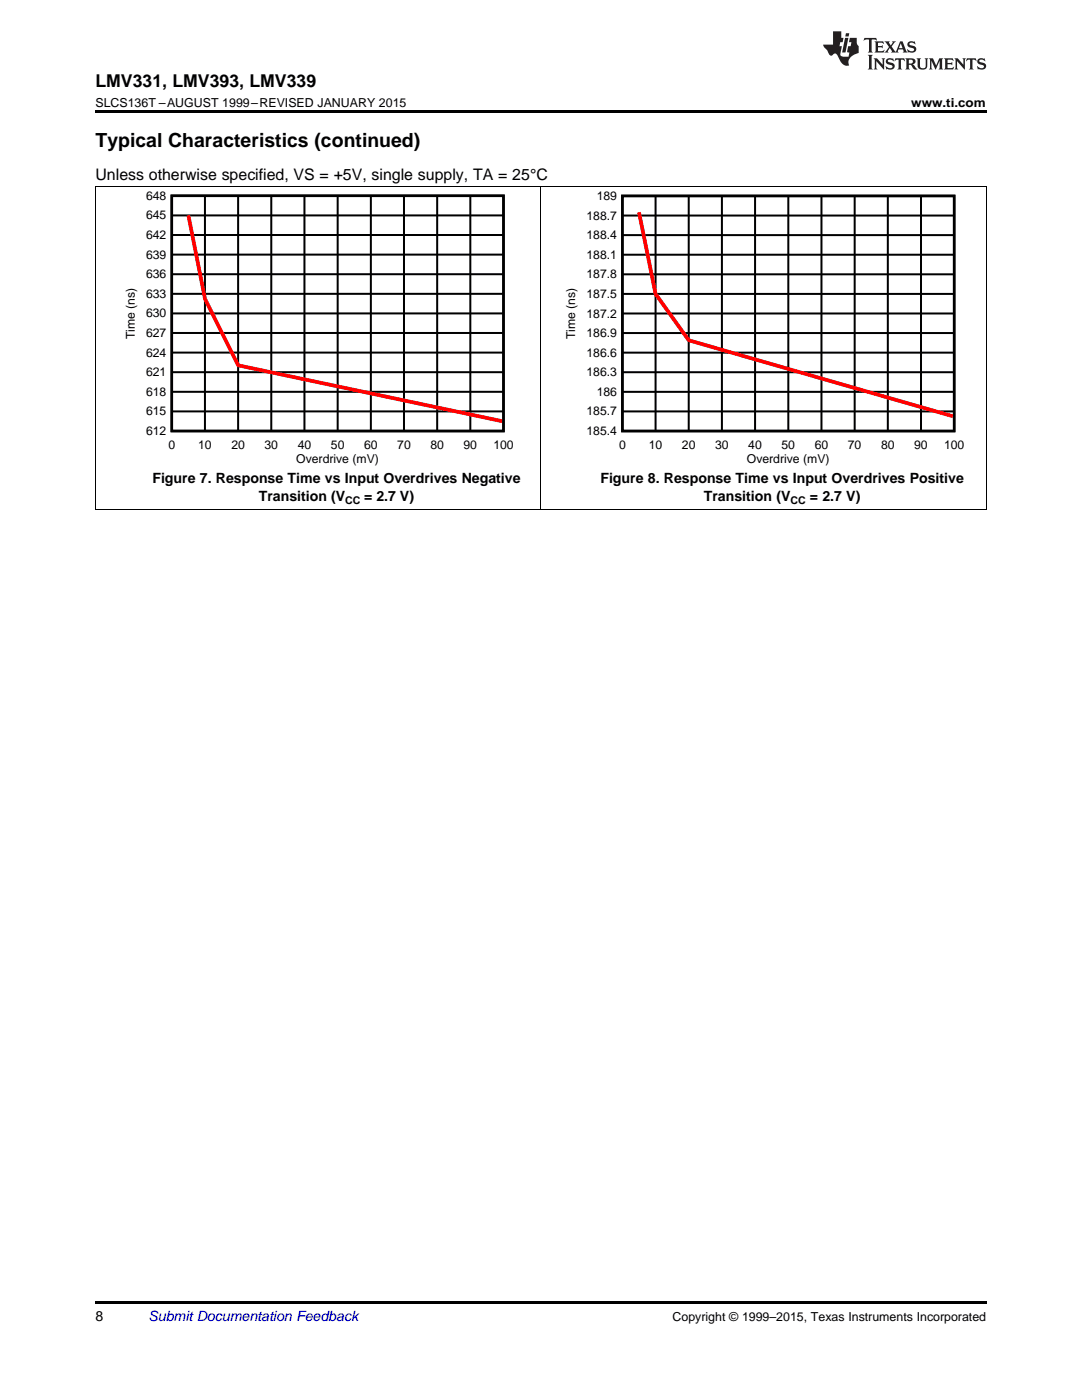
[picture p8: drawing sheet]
<svg xmlns="http://www.w3.org/2000/svg" width="216mm" height="279mm" viewBox="0 0 216 279" stroke-linecap="round" stroke-linejoin="round" font-family="sans-serif">
<path d="M19 101.7h.2zM196.7 101.7h.1zM19 259.7h177.8v.5h-177.8z" fill="#000"/>
<path d="M19.1 37.2v64.5M107.9 37.2v64.5M196.8 37.2v64.5M19 101.7h177.8" fill="none" stroke="#000" stroke-width=".2"/>
<path d="M24.6 38.1h77.8v54.8h-77.8z" fill-rule="evenodd" fill="#fff"/>
<path d="M34.3 39.1h66.2v46.9h-66.2z" fill="none" stroke="#000" stroke-width=".5"/>
<g fill="none" stroke="#000" stroke-width=".4">
<path d="M40.9 39.1v46.9M47.5 39.1v46.9M54.1 39.1v46.9M60.7 39.1v46.9M67.4 39.1v46.9M74 39.1v46.9M80.6 39.1v46.9M87.2 39.1v46.9M93.8 39.1v46.9M34.3 58.6h66.2M34.3 54.7h66.2M34.3 50.8h66.2"/>
<path d="M34.3 46.9h66.2M34.3 43h66.2M34.3 78.2h66.2M34.3 74.3h66.2M34.3 70.4h66.2M34.3 66.5h66.2M34.3 62.6h66.2M34.3 82.1h66.2"/>
</g>
<path d="M37.6 43l3.3 16.6 6.6 13.3 52.7 11.2" fill="none" stroke="#f00" stroke-width=".75" stroke-linecap="butt"/>
<path d="M112.5 38.2h79.8v54.7h-79.8z" fill-rule="evenodd" fill="#fff"/>
<path d="M124.2 39.1h66.2v46.9h-66.2z" fill="none" stroke="#000" stroke-width=".5"/>
<g fill="none" stroke="#000" stroke-width=".4">
<path d="M130.8 39.1v46.9M137.4 39.1v46.9M144 39.1v46.9M150.7 39.1v46.9M157.3 39.1v46.9M163.9 39.1v46.9M170.5 39.1v46.9M177.2 39.1v46.9M183.8 39.1v46.9M124.2 58.7h66.2M124.2 54.7h66.2M124.2 50.8h66.2"/>
<path d="M124.2 46.9h66.2M124.2 43h66.2M124.2 78.2h66.2M124.2 74.3h66.2M124.2 70.4h66.2M124.2 66.5h66.2M124.2 62.6h66.2M124.2 82.1h66.2"/>
</g>
<path d="M127.5 42.4l3.3 16.3 6.6 9.2 52.7 15.2" fill="none" stroke="#f00" stroke-width=".75" stroke-linecap="butt"/>
<path d="M19 37.2h177.8" fill="none" stroke="#000" stroke-width=".2"/>
<path d="M19 22h177.8v.5h-177.8z" fill="#000"/>
<g fill="#231f20">
<path d="M172.5 7.6l-.1 .5 .4-.2h.6v.1v2.1l-.2 .4h.9l-.2-.4v-2.1l.1-.1h.5l.5 .2-.2-.5zM174.5 8.3l.2 .3v1.5l-.2 .4h1.8l.2-.6a1.04 1.04 0 0 1-1.3 .2v-.7h.6l.3 .2v-.6l-.3 .2h-.6v-.6l.8-.1 .4 .3-.2-.5zM176.5 8.3l.9 1.1-.9 1.1h.8l-.2-.2 .4-.7 .5 .7-.2 .2h1.5l-.2-.2 .2-.4h.9l.1 .4-.2 .2h1l-.3-.3-.7-1.9h-.5l-.9 2-.8-1 .9-1h-.8l.1 .3-.4 .5-.3-.6 .1-.2zM179.7 8.6l.4 1h-.7zM181.3 8.4a.63 .63 0 0 0-.2 .7 .63 .63 0 0 0 .6 .4l.6 .2 .1 .2a.75 .75 0 0 1-.7 .4 .75 .75 0 0 1-.6-.5l.1 .7 .1-.1a1.11 1.11 0 0 0 1.5-.6 1.13 1.13 0 0 0-1.2-.8l-.1-.4a1.04 1.04 0 0 1 1.2 .2l-.2-.5-.2 .1-.4-.2zM173.2 10.9l.2 .4v2.2l-.2 .4h1l-.3-.4v-2.2l.3-.4zM174.3 11.6l.3 .4v1.5l-.3 .4h.8l-.2-.4v-1.3l1.5 1.7v-1.9l.2-.4h-.7l.2 .4v.9l-1.1-1.3zM177 11.8a.62 .62 0 0 0-.2 .7 .62 .62 0 0 0 .6 .4l.6 .1 .1 .3a.76 .76 0 0 1-.7 .3 .76 .76 0 0 1-.7-.4l.2 .7 .1-.1a1.11 1.11 0 0 0 1.5-.6 1.13 1.13 0 0 0-1.2-.8l-.1-.4a1.04 1.04 0 0 1 1.2 .2l-.2-.6-.2 .1-.5-.1zM178.7 11.6l-.2 .6a.61 .61 0 0 1 .8-.3v1.6l-.2 .4h.9l-.2-.4v-1.6a.63 .63 0 0 1 .7 .3l-.1-.6zM180.6 11.6l.3 .4v1.5l-.3 .4h1l-.2-.2-.1-.8 .6 .2a.76 .76 0 0 0 1.2 .7l-1-1a.58 .58 0 0 0 .6-.5 .58 .58 0 0 0-.5-.6zM181.4 11.9h.1a.45 .45 0 0 1 .5 .1 .45 .45 0 0 1 .1 .5l-.8 .2zM182.9 11.6l.2 .2a2.17 2.17 0 0 0 .3 1.9 .99 .99 0 0 0 1.6-.6v-1.1l.2-.4h-.7l.2 .2a1.92 1.92 0 0 1-.2 1.8 .6 .6 0 0 1-.9-.5v-1.1l.2-.4zM185.4 11.6l.2 .4v1.5l-.2 .4h.7l-.2-.4v-1.4l.8 1.8 .8-1.8v1.4l-.2 .4h.9l-.2-.4v-1.5l.2-.4h-.8l-.6 1.5-.6-1.5zM188.4 11.6l.2 .4v1.5l-.2 .4h1.8l.1-.6a1.04 1.04 0 0 1-1.2 .1v-.6h.5l.4 .2v-.6l-.4 .2h-.5v-.7h.8l.3 .3-.1-.6zM190.5 11.6l.2 .4v1.5l-.2 .4h.7l-.2-.4v-1.3l1.5 1.7v-1.9l.2-.4h-.7l.2 .4v.9l-1.1-1.3zM192.9 11.6l-.1 .6a.61 .61 0 0 1 .7-.3l.1 1.6-.3 .4h1l-.3-.4 .1-1.6a.63 .63 0 0 1 .7 .3l-.1-.6zM195.2 11.8a.62 .62 0 0 0-.2 .7 .62 .62 0 0 0 .6 .4l.6 .1 .1 .3a.76 .76 0 0 1-.7 .3 .76 .76 0 0 1-.6-.4l.1 .7 .1-.1a1.11 1.11 0 0 0 1.6-.6 1.13 1.13 0 0 0-1.3-.8l-.1-.4a1.04 1.04 0 0 1 1.2 .2l-.1-.6-.2 .1-.5-.1z"/>
<path d="M166.2 6.3v2.6h-1.9v.4l.8 .9a.91 .91 0 0 0 1 .8 .56 .56 0 0 1 .5-.3 .56 .56 0 0 1 .5 .3l.4 .8a1.53 1.53 0 0 0 1.9 1.2 1.54 1.54 0 0 1 1-2.1l.9-.3v-1.4a1.52 1.52 0 0 1-.4-1.6h-1.3l-.2 .8h.5l-.2 .8h-.5l-.1 1v.2l.4 .1-.2 .8a1.93 1.93 0 0 1-1.6-.3l.3-1.8h-.5l.2-.8h.4l.2-.8h-.4v-1.3zM168.6 7.6l-.6 2.9h.7l.6-2.9zM168.8 6.6l-.1 .7h.6l.2-.7z"/>
</g>
<text font-size="3.9" x="19" y="29.3">Typical Characteristics (continued)</text>
<text font-size="3.5" x="19" y="17.3">LMV331, LMV393, LMV339</text>
<text font-size="3.2" x="19" y="36">Unless otherwise specified, VS = +5V, single supply, TA = 25°C</text>
<g font-size="2.8">
<text x="30.4" y="96.4">Figure 7. Response Time vs Input Overdrives Negative</text>
<text x="51.6" y="100">Transition (V</text>
<text x="72.7" y="100">= 2.7 V)</text>
<text x="119.8" y="96.4">Figure 8. Response Time vs Input Overdrives Positive</text>
<text x="140.4" y="100">Transition (V</text>
<text x="161.6" y="100">= 2.7 V)</text>
<text x="19" y="263.6">8</text>
</g>
<text font-size="2.8" fill="#0000c8" x="29.6" y="263.6">Submit Documentation Feedback</text>
<g font-size="2.5">
<text x="19" y="21.4">SLCS136T –AUGUST 1999–REVISED JANUARY 2015</text>
<text x="181.8" y="21.4">www.ti.com</text>
<text x="134.2" y="263.6">Copyright © 1999–2015, Texas Instruments Incorporated</text>
</g>
<g font-size="2.4">
<text x="29.2" y="39.9">648</text>
<text x="119.1" y="39.9">189</text>
<text x="29.2" y="47.7">642</text>
<text x="29.2" y="43.8">645</text>
<text x="117" y="47.7">188.4</text>
<text x="117" y="43.8">188.7</text>
<text x="29.2" y="51.6">639</text>
<text x="117" y="51.6">188.1</text>
<text x="29.2" y="59.4">633</text>
<text x="29.2" y="55.5">636</text>
<text x="117" y="59.5">187.5</text>
<text x="117" y="55.5">187.8</text>
<text x="29.2" y="63.4">630</text>
<text x="117" y="63.4">187.2</text>
<text x="26.9" y="67.7" transform="rotate(-90 26.9 67.7)">Time (ns)</text>
<text x="29.2" y="71.2">624</text>
<text x="29.2" y="67.3">627</text>
<text x="114.8" y="67.7" transform="rotate(-90 114.8 67.7)">Time (ns)</text>
<text x="117" y="71.2">186.6</text>
<text x="117" y="67.3">186.9</text>
<text x="29.2" y="75.1">621</text>
<text x="117" y="75.1">186.3</text>
<text x="29.2" y="82.9">615</text>
<text x="29.2" y="79">618</text>
<text x="117" y="82.9">185.7</text>
<text x="119.1" y="79">186</text>
<text x="29.2" y="86.8">612</text>
<text x="33.6" y="89.6">0</text>
<text x="39.5" y="89.6">10</text>
<text x="46.2" y="89.6">20</text>
<text x="52.8" y="89.6">30</text>
<text x="59.4" y="89.6">40</text>
<text x="66" y="89.6">50</text>
<text x="72.6" y="89.6">60</text>
<text x="79.3" y="89.6">70</text>
<text x="85.9" y="89.6">80</text>
<text x="92.5" y="89.6">90</text>
<text x="98.4" y="89.6">100</text>
<text x="117" y="86.8">185.4</text>
<text x="123.5" y="89.6">0</text>
<text x="129.5" y="89.6">10</text>
<text x="136.1" y="89.6">20</text>
<text x="142.7" y="89.6">30</text>
<text x="149.3" y="89.6">40</text>
<text x="155.9" y="89.6">50</text>
<text x="162.6" y="89.6">60</text>
<text x="169.2" y="89.6">70</text>
<text x="175.8" y="89.6">80</text>
<text x="182.4" y="89.6">90</text>
<text x="188.4" y="89.6">100</text>
<text x="59.1" y="92.4">Overdrive (mV)</text>
<text x="149" y="92.4">Overdrive (mV)</text>
</g>
<g font-size="2.1">
<text x="68.9" y="100.5">CC</text>
<text x="157.7" y="100.5">CC</text>
</g>
</svg>
